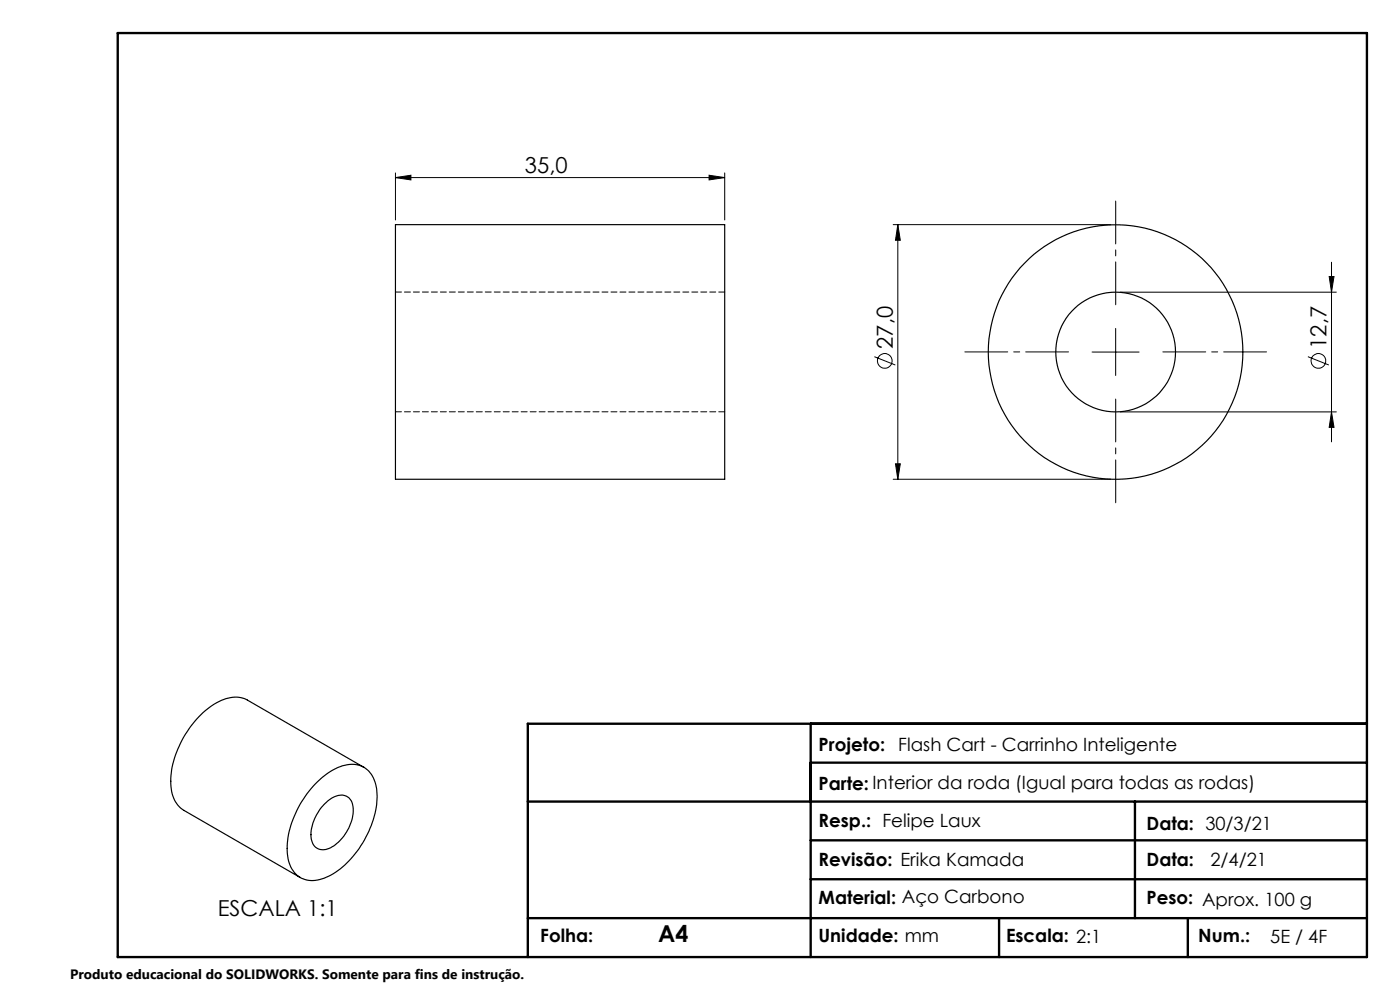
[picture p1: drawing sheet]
<svg xmlns="http://www.w3.org/2000/svg" width="297mm" height="210mm" viewBox="0 0 297 210" stroke-linecap="round" stroke-linejoin="round" font-family="sans-serif">
<g fill="none" stroke="#000" stroke-width=".21">
<path d="M83.9 37.7l3.3-.5v1zM83.9 36.7v10M83.9 37.7h69.8M150.4 37.2l3.3 .5-3.3 .5zM153.7 36.7v10M189.5 47.7h46.2M190.5 47.7v54M190.5 47.7l.5 3.3h-1zM282 58.7h1l-.5 3.3zM282.5 55.6v38.1M185.5 75.7l4.4 1.7M231.7 74.7h10"/>
<path d="M236.7 69.7v9.9M237.7 62h45.8M277.5 75.7l4.4 1.7M190 98.4h1l-.5 3.3zM237.7 87.4h45.8M282.5 87.4l.5 3.3h-1zM189.5 101.7h46.2"/>
<circle cx="187.7" cy="76.5" r="1.55"/>
<circle cx="279.7" cy="76.6" r="1.56"/>
</g>
<path d="M226.7 74.6h-22M236.7 64.6v-22M246.7 74.6h22M236.7 84.6v22" fill="none" stroke="#000" stroke-width=".21" stroke-dasharray="15.2 1.3 1.3 1.3" stroke-dashoffset="6.1"/>
<path d="M25 7h265v196h-265zM172 153.5v49.5M290 153.5h-178v49.5M112 170h178M172 161.8h118M172 178.3h118M240.8 170v24.8M172 186.5h118M211.9 194.8v8.2M252 194.8v8.2M290 194.8h-178" fill="none" stroke="#000" stroke-width=".5"/>
<g fill="#000">
<path d="M150.4 37.2l3.3 .5-3.3 .5zM83.9 37.7l3.3-.5v1z"/>
<path d="M190.5 47.7l.5 3.3h-1zM190 98.4h1l-.5 3.3zM282 58.7h1l-.5 3.3zM282.5 87.4l.5 3.3h-1z"/>
</g>
<g fill="none" stroke="#000" stroke-width=".25">
<path d="M83.9 47.7h69.8v54h-69.8zM67.3 165.9a10.9 10.9 0 0 1 8.1-3.7 5.2 5.2 0 0 1 4.4 4.6 17.8 17.8 0 0 1-3.2 12.6 15.3 15.3 0 0 1-9.3 7.3 5.2 5.2 0 0 1-6.2-4.6 19.2 19.2 0 0 1 4.9-14.8zM68.8 170.6a4.5 4.5 0 0 1 4.4-1.8 2.98 2.98 0 0 1 1.7 3.5 9.8 9.8 0 0 1-5.1 7.7 2.61 2.61 0 0 1-3.8-2.6 9.9 9.9 0 0 1 2.8-6.8zM77.2 162.8l-24.7-14.3a6.8 6.8 0 0 0-7 .8 20.9 20.9 0 0 0-9.3 17 6.4 6.4 0 0 0 2.8 5.6l24.7 14.3"/>
<circle cx="236.7" cy="74.7" r="27"/>
<circle cx="236.7" cy="74.7" r="12.7"/>
</g>
<path d="M153.7 61.9h-69.8M83.9 87.3h69.8" fill="none" stroke="#000" stroke-width=".21" stroke-dasharray="1.3 .6"/>
<text font-size="4.9" x="139.6" y="199.9">A4</text>
<g font-size="4.7">
<text x="111.4" y="36.6">35,0</text>
<text x="189.4" y="74" transform="rotate(-90 189.4 74)">27,0</text>
<text x="281.4" y="74" transform="rotate(-90 281.4 74)">12,7</text>
<text x="46.2" y="194.4">ESCALA 1:1</text>
</g>
<g font-size="3.9">
<text x="173.7" y="159.2">Projeto:</text>
<text x="190.6" y="159.2">Flash Cart - Carrinho Inteligente</text>
<text x="173.7" y="167.6">Parte: Interior da roda (Igual para todas as rodas)</text>
<text x="173.7" y="175.3">Resp.: Felipe Laux</text>
<text x="243.2" y="176.1">Data: 30/3/21</text>
<text x="173.7" y="183.7">Revisão: Erika Kamada</text>
<text x="243.2" y="183.7">Data:</text>
<text x="256.8" y="183.7">2/4/21</text>
<text x="173.7" y="191.7">Material: Aço Carbono</text>
<text x="243.2" y="191.7">Peso: Aprox. 100 g</text>
<text x="114.6" y="199.9">Folha:</text>
<text x="173.7" y="199.9">Unidade: mm</text>
<text x="213.4" y="199.9">Escala: 2:1</text>
<text x="254.2" y="199.9">Num.:</text>
<text x="269.5" y="200.1">5E / 4F</text>
</g>
<text font-size="2.9" x="14.9" y="207.6">Produto educacional do SOLIDWORKS. Somente para fins de instrução.</text>
</svg>
